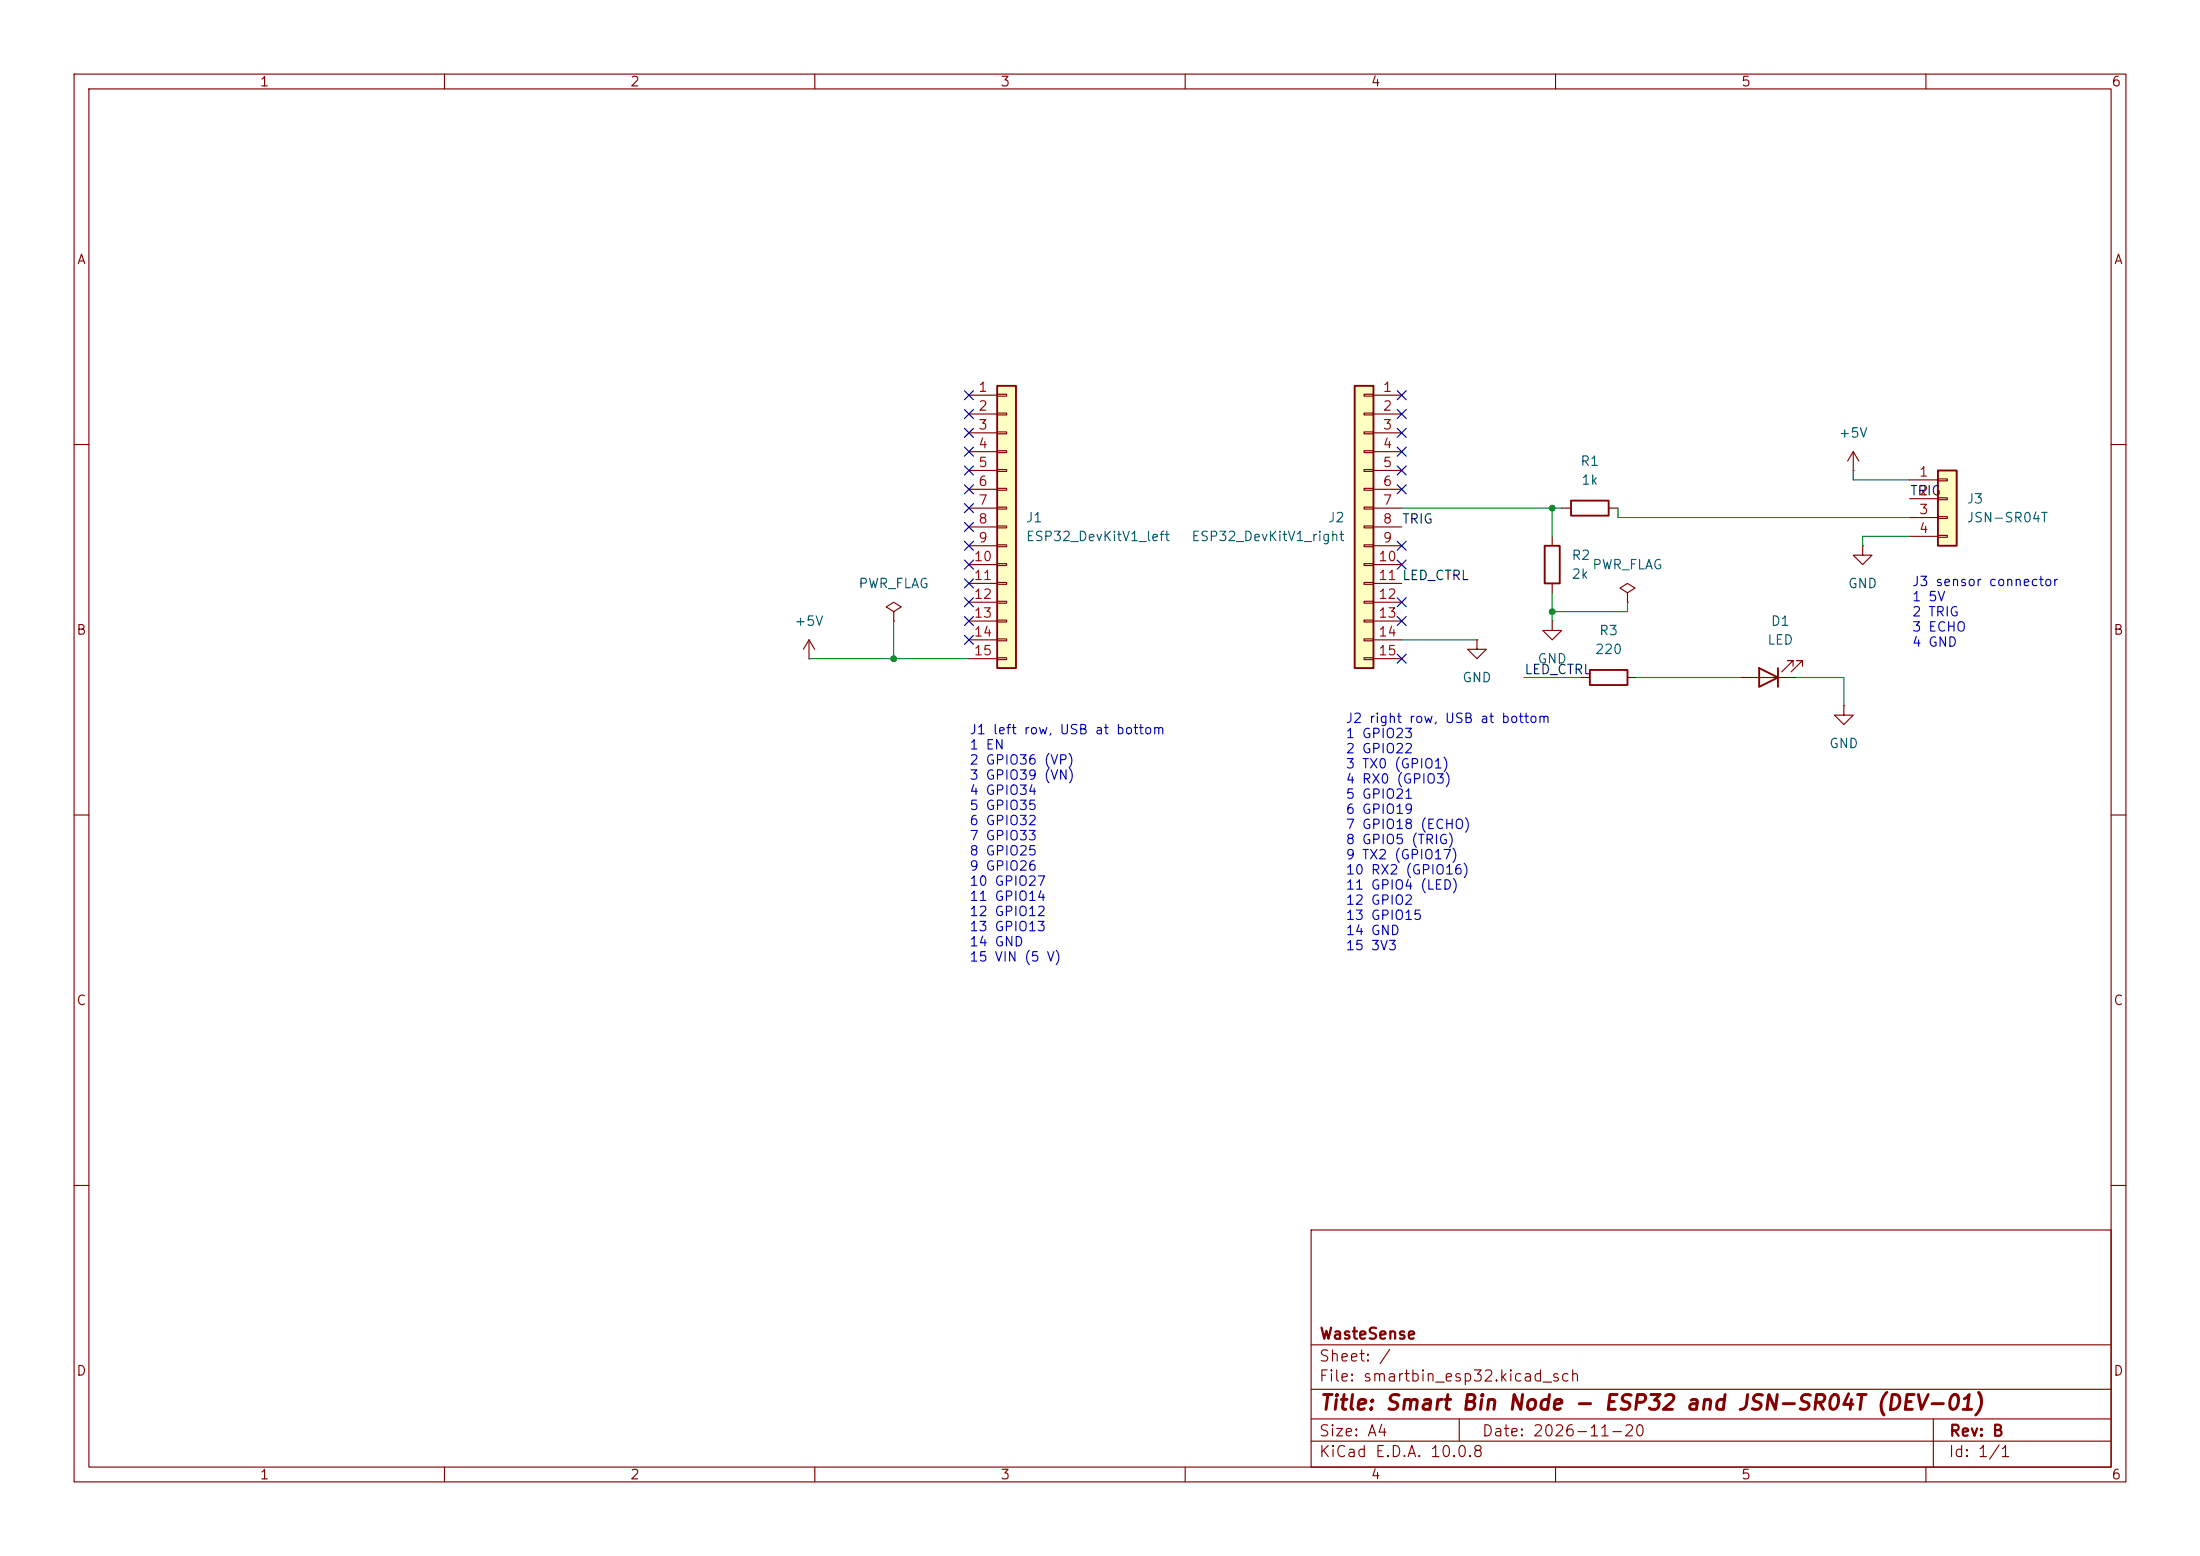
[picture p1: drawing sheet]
(kicad_sch
 (version 20260306)
 (generator "eeschema")
 (generator_version "10.0")
 (paper "A4")
 (title_block
  (title "Smart Bin Node - ESP32 and JSN-SR04T (DEV-01)")
  (date "2026-11-20")
  (rev "B")
  (company "WasteSense"))
 (lib_symbols
  (symbol "Connector_Generic:Conn_01x04"
   (pin_names
    (offset 1.016) (hide yes)) (exclude_from_sim no) (in_bom yes) (on_board yes)
   (in_pos_files yes)
   (duplicate_pin_numbers_are_jumpers no)
   (property "Reference" "J" (at 0 5.08 0) (show_name no) (do_not_autoplace no) (effects (font (size 1.27 1.27))))
   (property "Value" "Conn_01x04" (at 0 -7.62 0) (show_name no) (do_not_autoplace no) (effects (font (size 1.27 1.27))))
   (property "Footprint" "" (at 0 0 0) (show_name no) (do_not_autoplace no) (hide yes) (effects (font (size 1.27 1.27))))
   (property "Datasheet" "" (at 0 0 0) (show_name no) (do_not_autoplace no) (hide yes) (effects (font (size 1.27 1.27))))
   (property "Description" "Generic connector, single row, 01x04, script generated (kicad-library-utils/schlib/autogen/connector/)" (at 0 0 0) (show_name no) (do_not_autoplace no) (hide yes) (effects (font (size 1.27 1.27))))
   (symbol "Conn_01x04_1_1"
    (rectangle (start -1.27 3.81) (end 1.27 -6.35) (stroke (width 0.254) (type default)) (fill (type background)))
    (rectangle (start -1.27 2.667) (end 0 2.413) (stroke (width 0.1524) (type default)) (fill (type none)))
    (rectangle (start -1.27 0.127) (end 0 -0.127) (stroke (width 0.1524) (type default)) (fill (type none)))
    (rectangle (start -1.27 -2.413) (end 0 -2.667) (stroke (width 0.1524) (type default)) (fill (type none)))
    (rectangle (start -1.27 -4.953) (end 0 -5.207) (stroke (width 0.1524) (type default)) (fill (type none)))
    (pin passive line (at -5.08 2.54 0) (length 3.81) (name "Pin_1" (effects (font (size 1.27 1.27)))) (number "1" (effects (font (size 1.27 1.27)))))
    (pin passive line (at -5.08 0 0) (length 3.81) (name "Pin_2" (effects (font (size 1.27 1.27)))) (number "2" (effects (font (size 1.27 1.27)))))
    (pin passive line (at -5.08 -2.54 0) (length 3.81) (name "Pin_3" (effects (font (size 1.27 1.27)))) (number "3" (effects (font (size 1.27 1.27)))))
    (pin passive line (at -5.08 -5.08 0) (length 3.81) (name "Pin_4" (effects (font (size 1.27 1.27)))) (number "4" (effects (font (size 1.27 1.27))))))
   (embedded_fonts no))
  (symbol "Connector_Generic:Conn_01x15"
   (pin_names
    (offset 1.016) (hide yes)) (exclude_from_sim no) (in_bom yes) (on_board yes)
   (in_pos_files yes)
   (duplicate_pin_numbers_are_jumpers no)
   (property "Reference" "J" (at 0 20.32 0) (show_name no) (do_not_autoplace no) (effects (font (size 1.27 1.27))))
   (property "Value" "Conn_01x15" (at 0 -20.32 0) (show_name no) (do_not_autoplace no) (effects (font (size 1.27 1.27))))
   (property "Footprint" "" (at 0 0 0) (show_name no) (do_not_autoplace no) (hide yes) (effects (font (size 1.27 1.27))))
   (property "Datasheet" "" (at 0 0 0) (show_name no) (do_not_autoplace no) (hide yes) (effects (font (size 1.27 1.27))))
   (property "Description" "Generic connector, single row, 01x15, script generated (kicad-library-utils/schlib/autogen/connector/)" (at 0 0 0) (show_name no) (do_not_autoplace no) (hide yes) (effects (font (size 1.27 1.27))))
   (symbol "Conn_01x15_1_1"
    (rectangle (start -1.27 19.05) (end 1.27 -19.05) (stroke (width 0.254) (type default)) (fill (type background)))
    (rectangle (start -1.27 17.907) (end 0 17.653) (stroke (width 0.1524) (type default)) (fill (type none)))
    (rectangle (start -1.27 15.367) (end 0 15.113) (stroke (width 0.1524) (type default)) (fill (type none)))
    (rectangle (start -1.27 12.827) (end 0 12.573) (stroke (width 0.1524) (type default)) (fill (type none)))
    (rectangle (start -1.27 10.287) (end 0 10.033) (stroke (width 0.1524) (type default)) (fill (type none)))
    (rectangle (start -1.27 7.747) (end 0 7.493) (stroke (width 0.1524) (type default)) (fill (type none)))
    (rectangle (start -1.27 5.207) (end 0 4.953) (stroke (width 0.1524) (type default)) (fill (type none)))
    (rectangle (start -1.27 2.667) (end 0 2.413) (stroke (width 0.1524) (type default)) (fill (type none)))
    (rectangle (start -1.27 0.127) (end 0 -0.127) (stroke (width 0.1524) (type default)) (fill (type none)))
    (rectangle (start -1.27 -2.413) (end 0 -2.667) (stroke (width 0.1524) (type default)) (fill (type none)))
    (rectangle (start -1.27 -4.953) (end 0 -5.207) (stroke (width 0.1524) (type default)) (fill (type none)))
    (rectangle (start -1.27 -7.493) (end 0 -7.747) (stroke (width 0.1524) (type default)) (fill (type none)))
    (rectangle (start -1.27 -10.033) (end 0 -10.287) (stroke (width 0.1524) (type default)) (fill (type none)))
    (rectangle (start -1.27 -12.573) (end 0 -12.827) (stroke (width 0.1524) (type default)) (fill (type none)))
    (rectangle (start -1.27 -15.113) (end 0 -15.367) (stroke (width 0.1524) (type default)) (fill (type none)))
    (rectangle (start -1.27 -17.653) (end 0 -17.907) (stroke (width 0.1524) (type default)) (fill (type none)))
    (pin passive line (at -5.08 17.78 0) (length 3.81) (name "Pin_1" (effects (font (size 1.27 1.27)))) (number "1" (effects (font (size 1.27 1.27)))))
    (pin passive line (at -5.08 15.24 0) (length 3.81) (name "Pin_2" (effects (font (size 1.27 1.27)))) (number "2" (effects (font (size 1.27 1.27)))))
    (pin passive line (at -5.08 12.7 0) (length 3.81) (name "Pin_3" (effects (font (size 1.27 1.27)))) (number "3" (effects (font (size 1.27 1.27)))))
    (pin passive line (at -5.08 10.16 0) (length 3.81) (name "Pin_4" (effects (font (size 1.27 1.27)))) (number "4" (effects (font (size 1.27 1.27)))))
    (pin passive line (at -5.08 7.62 0) (length 3.81) (name "Pin_5" (effects (font (size 1.27 1.27)))) (number "5" (effects (font (size 1.27 1.27)))))
    (pin passive line (at -5.08 5.08 0) (length 3.81) (name "Pin_6" (effects (font (size 1.27 1.27)))) (number "6" (effects (font (size 1.27 1.27)))))
    (pin passive line (at -5.08 2.54 0) (length 3.81) (name "Pin_7" (effects (font (size 1.27 1.27)))) (number "7" (effects (font (size 1.27 1.27)))))
    (pin passive line (at -5.08 0 0) (length 3.81) (name "Pin_8" (effects (font (size 1.27 1.27)))) (number "8" (effects (font (size 1.27 1.27)))))
    (pin passive line (at -5.08 -2.54 0) (length 3.81) (name "Pin_9" (effects (font (size 1.27 1.27)))) (number "9" (effects (font (size 1.27 1.27)))))
    (pin passive line (at -5.08 -5.08 0) (length 3.81) (name "Pin_10" (effects (font (size 1.27 1.27)))) (number "10" (effects (font (size 1.27 1.27)))))
    (pin passive line (at -5.08 -7.62 0) (length 3.81) (name "Pin_11" (effects (font (size 1.27 1.27)))) (number "11" (effects (font (size 1.27 1.27)))))
    (pin passive line (at -5.08 -10.16 0) (length 3.81) (name "Pin_12" (effects (font (size 1.27 1.27)))) (number "12" (effects (font (size 1.27 1.27)))))
    (pin passive line (at -5.08 -12.7 0) (length 3.81) (name "Pin_13" (effects (font (size 1.27 1.27)))) (number "13" (effects (font (size 1.27 1.27)))))
    (pin passive line (at -5.08 -15.24 0) (length 3.81) (name "Pin_14" (effects (font (size 1.27 1.27)))) (number "14" (effects (font (size 1.27 1.27)))))
    (pin passive line (at -5.08 -17.78 0) (length 3.81) (name "Pin_15" (effects (font (size 1.27 1.27)))) (number "15" (effects (font (size 1.27 1.27))))))
   (embedded_fonts no))
  (symbol "Device:LED"
   (pin_numbers (hide yes))
   (pin_names
    (offset 1.016) (hide yes)) (exclude_from_sim no) (in_bom yes) (on_board yes)
   (in_pos_files yes)
   (duplicate_pin_numbers_are_jumpers no)
   (property "Reference" "D" (at 0 2.54 0) (show_name no) (do_not_autoplace no) (effects (font (size 1.27 1.27))))
   (property "Value" "LED" (at 0 -2.54 0) (show_name no) (do_not_autoplace no) (effects (font (size 1.27 1.27))))
   (property "Footprint" "" (at 0 0 0) (show_name no) (do_not_autoplace no) (hide yes) (effects (font (size 1.27 1.27))))
   (property "Datasheet" "" (at 0 0 0) (show_name no) (do_not_autoplace no) (hide yes) (effects (font (size 1.27 1.27))))
   (property "Description" "Light emitting diode" (at 0 0 0) (show_name no) (do_not_autoplace no) (hide yes) (effects (font (size 1.27 1.27))))
   (property "Sim.Pins" "1=K 2=A" (at 0 0 0) (show_name no) (do_not_autoplace no) (hide yes) (effects (font (size 1.27 1.27))))
   (symbol "LED_0_1"
    (polyline (pts (xy -3.048 -0.762) (xy -4.572 -2.286) (xy -3.81 -2.286) (xy -4.572 -2.286) (xy -4.572 -1.524)) (stroke (width 0) (type default)) (fill (type none)))
    (polyline (pts (xy -1.778 -0.762) (xy -3.302 -2.286) (xy -2.54 -2.286) (xy -3.302 -2.286) (xy -3.302 -1.524)) (stroke (width 0) (type default)) (fill (type none)))
    (polyline (pts (xy -1.27 0) (xy 1.27 0)) (stroke (width 0) (type default)) (fill (type none)))
    (polyline (pts (xy -1.27 -1.27) (xy -1.27 1.27)) (stroke (width 0.254) (type default)) (fill (type none)))
    (polyline (pts (xy 1.27 -1.27) (xy 1.27 1.27) (xy -1.27 0) (xy 1.27 -1.27)) (stroke (width 0.254) (type default)) (fill (type none))))
   (symbol "LED_1_1"
    (pin passive line (at -3.81 0 0) (length 2.54) (name "K" (effects (font (size 1.27 1.27)))) (number "1" (effects (font (size 1.27 1.27)))))
    (pin passive line (at 3.81 0 180) (length 2.54) (name "A" (effects (font (size 1.27 1.27)))) (number "2" (effects (font (size 1.27 1.27))))))
   (embedded_fonts no))
  (symbol "Device:R"
   (pin_numbers (hide yes))
   (pin_names
    (offset 0)) (exclude_from_sim no) (in_bom yes) (on_board yes)
   (in_pos_files yes)
   (duplicate_pin_numbers_are_jumpers no)
   (property "Reference" "R" (at 2.032 0 90) (show_name no) (do_not_autoplace no) (effects (font (size 1.27 1.27))))
   (property "Value" "R" (at 0 0 90) (show_name no) (do_not_autoplace no) (effects (font (size 1.27 1.27))))
   (property "Footprint" "" (at -1.778 0 90) (show_name no) (do_not_autoplace no) (hide yes) (effects (font (size 1.27 1.27))))
   (property "Datasheet" "" (at 0 0 0) (show_name no) (do_not_autoplace no) (hide yes) (effects (font (size 1.27 1.27))))
   (property "Description" "Resistor" (at 0 0 0) (show_name no) (do_not_autoplace no) (hide yes) (effects (font (size 1.27 1.27))))
   (symbol "R_0_1"
    (rectangle (start -1.016 -2.54) (end 1.016 2.54) (stroke (width 0.254) (type default)) (fill (type none))))
   (symbol "R_1_1"
    (pin passive line (at 0 3.81 270) (length 1.27) (name "" (effects (font (size 1.27 1.27)))) (number "1" (effects (font (size 1.27 1.27)))))
    (pin passive line (at 0 -3.81 90) (length 1.27) (name "" (effects (font (size 1.27 1.27)))) (number "2" (effects (font (size 1.27 1.27))))))
   (embedded_fonts no))
  (symbol "power:+5V"
   (power global)
   (pin_numbers (hide yes))
   (pin_names
    (offset 0) (hide yes)) (exclude_from_sim no) (in_bom yes) (on_board yes)
   (in_pos_files yes)
   (duplicate_pin_numbers_are_jumpers no)
   (property "Reference" "#PWR" (at 0 -3.81 0) (show_name no) (do_not_autoplace no) (hide yes) (effects (font (size 1.27 1.27))))
   (property "Value" "+5V" (at 0 3.556 0) (show_name no) (do_not_autoplace no) (effects (font (size 1.27 1.27))))
   (property "Footprint" "" (at 0 0 0) (show_name no) (do_not_autoplace no) (hide yes) (effects (font (size 1.27 1.27))))
   (property "Datasheet" "" (at 0 0 0) (show_name no) (do_not_autoplace no) (hide yes) (effects (font (size 1.27 1.27))))
   (property "Description" "Power symbol creates a global label with name \"+5V\"" (at 0 0 0) (show_name no) (do_not_autoplace no) (hide yes) (effects (font (size 1.27 1.27))))
   (symbol "+5V_0_1"
    (polyline (pts (xy -0.762 1.27) (xy 0 2.54)) (stroke (width 0) (type default)) (fill (type none)))
    (polyline (pts (xy 0 2.54) (xy 0.762 1.27)) (stroke (width 0) (type default)) (fill (type none)))
    (polyline (pts (xy 0 0) (xy 0 2.54)) (stroke (width 0) (type default)) (fill (type none))))
   (symbol "+5V_1_1"
    (pin power_in line (at 0 0 90) (length 0) (name "" (effects (font (size 1.27 1.27)))) (number "1" (effects (font (size 1.27 1.27))))))
   (embedded_fonts no))
  (symbol "power:GND"
   (power global)
   (pin_numbers (hide yes))
   (pin_names
    (offset 0) (hide yes)) (exclude_from_sim no) (in_bom yes) (on_board yes)
   (in_pos_files yes)
   (duplicate_pin_numbers_are_jumpers no)
   (property "Reference" "#PWR" (at 0 -6.35 0) (show_name no) (do_not_autoplace no) (hide yes) (effects (font (size 1.27 1.27))))
   (property "Value" "GND" (at 0 -3.81 0) (show_name no) (do_not_autoplace no) (effects (font (size 1.27 1.27))))
   (property "Footprint" "" (at 0 0 0) (show_name no) (do_not_autoplace no) (hide yes) (effects (font (size 1.27 1.27))))
   (property "Datasheet" "" (at 0 0 0) (show_name no) (do_not_autoplace no) (hide yes) (effects (font (size 1.27 1.27))))
   (property "Description" "Power symbol creates a global label with name \"GND\" , ground" (at 0 0 0) (show_name no) (do_not_autoplace no) (hide yes) (effects (font (size 1.27 1.27))))
   (symbol "GND_0_1"
    (polyline (pts (xy 0 0) (xy 0 -1.27) (xy 1.27 -1.27) (xy 0 -2.54) (xy -1.27 -1.27) (xy 0 -1.27)) (stroke (width 0) (type default)) (fill (type none))))
   (symbol "GND_1_1"
    (pin power_in line (at 0 0 270) (length 0) (name "" (effects (font (size 1.27 1.27)))) (number "1" (effects (font (size 1.27 1.27))))))
   (embedded_fonts no))
  (symbol "power:PWR_FLAG"
   (power global)
   (pin_numbers (hide yes))
   (pin_names
    (offset 0) (hide yes)) (exclude_from_sim no) (in_bom yes) (on_board yes)
   (in_pos_files yes)
   (duplicate_pin_numbers_are_jumpers no)
   (property "Reference" "#FLG" (at 0 1.905 0) (show_name no) (do_not_autoplace no) (hide yes) (effects (font (size 1.27 1.27))))
   (property "Value" "PWR_FLAG" (at 0 3.81 0) (show_name no) (do_not_autoplace no) (effects (font (size 1.27 1.27))))
   (property "Footprint" "" (at 0 0 0) (show_name no) (do_not_autoplace no) (hide yes) (effects (font (size 1.27 1.27))))
   (property "Datasheet" "" (at 0 0 0) (show_name no) (do_not_autoplace no) (hide yes) (effects (font (size 1.27 1.27))))
   (property "Description" "Special symbol for telling ERC where power comes from" (at 0 0 0) (show_name no) (do_not_autoplace no) (hide yes) (effects (font (size 1.27 1.27))))
   (symbol "PWR_FLAG_0_0"
    (pin power_out line (at 0 0 90) (length 0) (name "" (effects (font (size 1.27 1.27)))) (number "1" (effects (font (size 1.27 1.27))))))
   (symbol "PWR_FLAG_0_1"
    (polyline (pts (xy 0 0) (xy 0 1.27) (xy -1.016 1.905) (xy 0 2.54) (xy 1.016 1.905) (xy 0 1.27)) (stroke (width 0) (type default)) (fill (type none))))
   (embedded_fonts no)))
 (text "J3 sensor connector\n1 5V\n2 TRIG\n3 ECHO\n4 GND"
  (exclude_from_sim no)
  (at 258.064 82.804 0)
  (effects (font (size 1.27 1.27)) (justify left)))
 (text "J2 right row, USB at bottom\n1 GPIO23\n2 GPIO22\n3 TX0 (GPIO1)\n4 RX0 (GPIO3)\n5 GPIO21\n6 GPIO19\n7 GPIO18 (ECHO)\n8 GPIO5 (TRIG)\n9 TX2 (GPIO17)\n10 RX2 (GPIO16)\n11 GPIO4 (LED)\n12 GPIO2\n13 GPIO15\n14 GND\n15 3V3"
  (exclude_from_sim no)
  (at 181.61 112.522 0)
  (effects (font (size 1.27 1.27)) (justify left)))
 (text "J1 left row, USB at bottom\n1 EN\n2 GPIO36 (VP)\n3 GPIO39 (VN)\n4 GPIO34\n5 GPIO35\n6 GPIO32\n7 GPIO33\n8 GPIO25\n9 GPIO26\n10 GPIO27\n11 GPIO14\n12 GPIO12\n13 GPIO13\n14 GND\n15 VIN (5 V)"
  (exclude_from_sim no)
  (at 130.81 114.046 0)
  (effects (font (size 1.27 1.27)) (justify left)))
 (junction
  (at 120.65 88.9)
  (diameter 0)
  (color 0 0 0 0))
 (junction
  (at 209.55 68.58)
  (diameter 0)
  (color 0 0 0 0))
 (junction
  (at 209.55 82.55)
  (diameter 0)
  (color 0 0 0 0))
 (no_connect
  (at 130.81 58.42))
 (no_connect
  (at 189.23 83.82))
 (no_connect
  (at 189.23 58.42))
 (no_connect
  (at 130.81 76.2))
 (no_connect
  (at 189.23 66.04))
 (no_connect
  (at 130.81 83.82))
 (no_connect
  (at 189.23 88.9))
 (no_connect
  (at 130.81 71.12))
 (no_connect
  (at 189.23 76.2))
 (no_connect
  (at 189.23 55.88))
 (no_connect
  (at 189.23 63.5))
 (no_connect
  (at 189.23 81.28))
 (no_connect
  (at 189.23 73.66))
 (no_connect
  (at 130.81 55.88))
 (no_connect
  (at 130.81 53.34))
 (no_connect
  (at 130.81 86.36))
 (no_connect
  (at 130.81 63.5))
 (no_connect
  (at 130.81 68.58))
 (no_connect
  (at 189.23 53.34))
 (no_connect
  (at 130.81 60.96))
 (no_connect
  (at 130.81 81.28))
 (no_connect
  (at 130.81 78.74))
 (no_connect
  (at 130.81 73.66))
 (no_connect
  (at 130.81 66.04))
 (no_connect
  (at 189.23 60.96))
 (wire
  (pts (xy 218.44 69.85) (xy 218.44 68.58))
  (stroke (width 0) (type default)))
 (wire
  (pts (xy 219.71 82.55) (xy 209.55 82.55))
  (stroke (width 0) (type default)))
 (wire
  (pts (xy 242.57 91.44) (xy 248.92 91.44))
  (stroke (width 0) (type default)))
 (wire
  (pts (xy 189.23 68.58) (xy 209.55 68.58))
  (stroke (width 0) (type default)))
 (wire
  (pts (xy 257.81 69.85) (xy 218.44 69.85))
  (stroke (width 0) (type default)))
 (wire
  (pts (xy 219.71 81.28) (xy 219.71 82.55))
  (stroke (width 0) (type default)))
 (wire
  (pts (xy 109.22 88.9) (xy 120.65 88.9))
  (stroke (width 0) (type default)))
 (wire
  (pts (xy 257.81 72.39) (xy 251.46 72.39))
  (stroke (width 0) (type default)))
 (wire
  (pts (xy 248.92 91.44) (xy 248.92 95.25))
  (stroke (width 0) (type default)))
 (wire
  (pts (xy 209.55 80.01) (xy 209.55 82.55))
  (stroke (width 0) (type default)))
 (wire
  (pts (xy 220.98 91.44) (xy 234.95 91.44))
  (stroke (width 0) (type default)))
 (wire
  (pts (xy 257.81 64.77) (xy 250.19 64.77))
  (stroke (width 0) (type default)))
 (wire
  (pts (xy 189.23 86.36) (xy 199.39 86.36))
  (stroke (width 0) (type default)))
 (wire
  (pts (xy 120.65 83.82) (xy 120.65 88.9))
  (stroke (width 0) (type default)))
 (wire
  (pts (xy 205.74 91.44) (xy 213.36 91.44))
  (stroke (width 0) (type default)))
 (wire
  (pts (xy 209.55 68.58) (xy 209.55 72.39))
  (stroke (width 0) (type default)))
 (wire
  (pts (xy 209.55 82.55) (xy 209.55 83.82))
  (stroke (width 0) (type default)))
 (wire
  (pts (xy 250.19 64.77) (xy 250.19 63.5))
  (stroke (width 0) (type default)))
 (wire
  (pts (xy 209.55 68.58) (xy 210.82 68.58))
  (stroke (width 0) (type default)))
 (wire
  (pts (xy 251.46 72.39) (xy 251.46 73.66))
  (stroke (width 0) (type default)))
 (wire
  (pts (xy 120.65 88.9) (xy 130.81 88.9))
  (stroke (width 0) (type default)))
 (label "TRIG"
  (at 189.23 71.12 0)
  (effects (font (size 1.27 1.27)) (justify left bottom)))
 (label "LED_CTRL"
  (at 189.23 78.74 0)
  (effects (font (size 1.27 1.27)) (justify left bottom)))
 (label "TRIG"
  (at 257.81 67.31 0)
  (effects (font (size 1.27 1.27)) (justify left bottom)))
 (label "LED_CTRL"
  (at 205.74 91.44 0)
  (effects (font (size 1.27 1.27)) (justify left bottom)))
 (symbol
  (lib_id "Device:R")
  (at 209.55 76.2 0)
  (unit 1)
  (body_style 1)
  (exclude_from_sim no)
  (in_bom yes)
  (on_board yes)
  (in_pos_files yes)
  (dnp no)
  (fields_autoplaced yes)
  (property "Reference" "R2" (at 212.09 74.9299 0) (show_name no) (do_not_autoplace no) (effects (font (size 1.27 1.27)) (justify left)))
  (property "Value" "2k" (at 212.09 77.4699 0) (show_name no) (do_not_autoplace no) (effects (font (size 1.27 1.27)) (justify left)))
  (property "Footprint" "" (at 207.772 76.2 90) (hide yes) (show_name no) (do_not_autoplace no) (effects (font (size 1.27 1.27))))
  (property "Datasheet" "" (at 209.55 76.2 0) (hide yes) (show_name no) (do_not_autoplace no) (effects (font (size 1.27 1.27))))
  (property "Description" "Resistor" (at 209.55 76.2 0) (hide yes) (show_name no) (do_not_autoplace no) (effects (font (size 1.27 1.27))))
  (pin "1")
  (pin "2"))
 (symbol
  (lib_id "power:GND")
  (at 248.92 95.25 0)
  (unit 1)
  (body_style 1)
  (exclude_from_sim no)
  (in_bom yes)
  (on_board yes)
  (in_pos_files yes)
  (dnp no)
  (fields_autoplaced yes)
  (property "Reference" "#PWR06" (at 248.92 101.6 0) (hide yes) (show_name no) (do_not_autoplace no) (effects (font (size 1.27 1.27))))
  (property "Value" "GND" (at 248.92 100.33 0) (show_name no) (do_not_autoplace no) (effects (font (size 1.27 1.27))))
  (property "Footprint" "" (at 248.92 95.25 0) (hide yes) (show_name no) (do_not_autoplace no) (effects (font (size 1.27 1.27))))
  (property "Datasheet" "" (at 248.92 95.25 0) (hide yes) (show_name no) (do_not_autoplace no) (effects (font (size 1.27 1.27))))
  (property "Description" "Power symbol creates a global label with name \"GND\" , ground" (at 248.92 95.25 0) (hide yes) (show_name no) (do_not_autoplace no) (effects (font (size 1.27 1.27))))
  (pin "1"))
 (symbol
  (lib_id "Device:R")
  (at 217.17 91.44 90)
  (unit 1)
  (body_style 1)
  (exclude_from_sim no)
  (in_bom yes)
  (on_board yes)
  (in_pos_files yes)
  (dnp no)
  (fields_autoplaced yes)
  (property "Reference" "R3" (at 217.17 85.09 90) (show_name no) (do_not_autoplace no) (effects (font (size 1.27 1.27))))
  (property "Value" "220" (at 217.17 87.63 90) (show_name no) (do_not_autoplace no) (effects (font (size 1.27 1.27))))
  (property "Footprint" "" (at 217.17 93.218 90) (hide yes) (show_name no) (do_not_autoplace no) (effects (font (size 1.27 1.27))))
  (property "Datasheet" "" (at 217.17 91.44 0) (hide yes) (show_name no) (do_not_autoplace no) (effects (font (size 1.27 1.27))))
  (property "Description" "Resistor" (at 217.17 91.44 0) (hide yes) (show_name no) (do_not_autoplace no) (effects (font (size 1.27 1.27))))
  (pin "1")
  (pin "2"))
 (symbol
  (lib_id "power:PWR_FLAG")
  (at 219.71 81.28 0)
  (unit 1)
  (body_style 1)
  (exclude_from_sim no)
  (in_bom yes)
  (on_board yes)
  (in_pos_files yes)
  (dnp no)
  (fields_autoplaced yes)
  (property "Reference" "#FLG01" (at 219.71 79.375 0) (hide yes) (show_name no) (do_not_autoplace no) (effects (font (size 1.27 1.27))))
  (property "Value" "PWR_FLAG" (at 219.71 76.2 0) (show_name no) (do_not_autoplace no) (effects (font (size 1.27 1.27))))
  (property "Footprint" "" (at 219.71 81.28 0) (hide yes) (show_name no) (do_not_autoplace no) (effects (font (size 1.27 1.27))))
  (property "Datasheet" "" (at 219.71 81.28 0) (hide yes) (show_name no) (do_not_autoplace no) (effects (font (size 1.27 1.27))))
  (property "Description" "Special symbol for telling ERC where power comes from" (at 219.71 81.28 0) (hide yes) (show_name no) (do_not_autoplace no) (effects (font (size 1.27 1.27))))
  (pin "1"))
 (symbol
  (lib_id "power:+5V")
  (at 250.19 63.5 0)
  (unit 1)
  (body_style 1)
  (exclude_from_sim no)
  (in_bom yes)
  (on_board yes)
  (in_pos_files yes)
  (dnp no)
  (fields_autoplaced yes)
  (property "Reference" "#PWR02" (at 250.19 67.31 0) (hide yes) (show_name no) (do_not_autoplace no) (effects (font (size 1.27 1.27))))
  (property "Value" "+5V" (at 250.19 58.42 0) (show_name no) (do_not_autoplace no) (effects (font (size 1.27 1.27))))
  (property "Footprint" "" (at 250.19 63.5 0) (hide yes) (show_name no) (do_not_autoplace no) (effects (font (size 1.27 1.27))))
  (property "Datasheet" "" (at 250.19 63.5 0) (hide yes) (show_name no) (do_not_autoplace no) (effects (font (size 1.27 1.27))))
  (property "Description" "Power symbol creates a global label with name \"+5V\"" (at 250.19 63.5 0) (hide yes) (show_name no) (do_not_autoplace no) (effects (font (size 1.27 1.27))))
  (pin "1"))
 (symbol
  (lib_id "power:GND")
  (at 251.46 73.66 0)
  (unit 1)
  (body_style 1)
  (exclude_from_sim no)
  (in_bom yes)
  (on_board yes)
  (in_pos_files yes)
  (dnp no)
  (fields_autoplaced yes)
  (property "Reference" "#PWR04" (at 251.46 80.01 0) (hide yes) (show_name no) (do_not_autoplace no) (effects (font (size 1.27 1.27))))
  (property "Value" "GND" (at 251.46 78.74 0) (show_name no) (do_not_autoplace no) (effects (font (size 1.27 1.27))))
  (property "Footprint" "" (at 251.46 73.66 0) (hide yes) (show_name no) (do_not_autoplace no) (effects (font (size 1.27 1.27))))
  (property "Datasheet" "" (at 251.46 73.66 0) (hide yes) (show_name no) (do_not_autoplace no) (effects (font (size 1.27 1.27))))
  (property "Description" "Power symbol creates a global label with name \"GND\" , ground" (at 251.46 73.66 0) (hide yes) (show_name no) (do_not_autoplace no) (effects (font (size 1.27 1.27))))
  (pin "1"))
 (symbol
  (lib_id "power:GND")
  (at 209.55 83.82 0)
  (unit 1)
  (body_style 1)
  (exclude_from_sim no)
  (in_bom yes)
  (on_board yes)
  (in_pos_files yes)
  (dnp no)
  (fields_autoplaced yes)
  (property "Reference" "#PWR05" (at 209.55 90.17 0) (hide yes) (show_name no) (do_not_autoplace no) (effects (font (size 1.27 1.27))))
  (property "Value" "GND" (at 209.55 88.9 0) (show_name no) (do_not_autoplace no) (effects (font (size 1.27 1.27))))
  (property "Footprint" "" (at 209.55 83.82 0) (hide yes) (show_name no) (do_not_autoplace no) (effects (font (size 1.27 1.27))))
  (property "Datasheet" "" (at 209.55 83.82 0) (hide yes) (show_name no) (do_not_autoplace no) (effects (font (size 1.27 1.27))))
  (property "Description" "Power symbol creates a global label with name \"GND\" , ground" (at 209.55 83.82 0) (hide yes) (show_name no) (do_not_autoplace no) (effects (font (size 1.27 1.27))))
  (pin "1"))
 (symbol
  (lib_id "power:+5V")
  (at 109.22 88.9 0)
  (unit 1)
  (body_style 1)
  (exclude_from_sim no)
  (in_bom yes)
  (on_board yes)
  (in_pos_files yes)
  (dnp no)
  (fields_autoplaced yes)
  (property "Reference" "#PWR01" (at 109.22 92.71 0) (hide yes) (show_name no) (do_not_autoplace no) (effects (font (size 1.27 1.27))))
  (property "Value" "+5V" (at 109.22 83.82 0) (show_name no) (do_not_autoplace no) (effects (font (size 1.27 1.27))))
  (property "Footprint" "" (at 109.22 88.9 0) (hide yes) (show_name no) (do_not_autoplace no) (effects (font (size 1.27 1.27))))
  (property "Datasheet" "" (at 109.22 88.9 0) (hide yes) (show_name no) (do_not_autoplace no) (effects (font (size 1.27 1.27))))
  (property "Description" "Power symbol creates a global label with name \"+5V\"" (at 109.22 88.9 0) (hide yes) (show_name no) (do_not_autoplace no) (effects (font (size 1.27 1.27))))
  (pin "1"))
 (symbol
  (lib_id "Connector_Generic:Conn_01x04")
  (at 262.89 67.31 0)
  (unit 1)
  (body_style 1)
  (exclude_from_sim no)
  (in_bom yes)
  (on_board yes)
  (in_pos_files yes)
  (dnp no)
  (fields_autoplaced yes)
  (property "Reference" "J3" (at 265.43 67.3099 0) (show_name no) (do_not_autoplace no) (effects (font (size 1.27 1.27)) (justify left)))
  (property "Value" "JSN-SR04T" (at 265.43 69.8499 0) (show_name no) (do_not_autoplace no) (effects (font (size 1.27 1.27)) (justify left)))
  (property "Footprint" "" (at 262.89 67.31 0) (hide yes) (show_name no) (do_not_autoplace no) (effects (font (size 1.27 1.27))))
  (property "Datasheet" "" (at 262.89 67.31 0) (hide yes) (show_name no) (do_not_autoplace no) (effects (font (size 1.27 1.27))))
  (property "Description" "Generic connector, single row, 01x04, script generated (kicad-library-utils/schlib/autogen/connector/)" (at 262.89 67.31 0) (hide yes) (show_name no) (do_not_autoplace no) (effects (font (size 1.27 1.27))))
  (pin "2")
  (pin "4")
  (pin "3")
  (pin "1"))
 (symbol
  (lib_id "Device:R")
  (at 214.63 68.58 90)
  (unit 1)
  (body_style 1)
  (exclude_from_sim no)
  (in_bom yes)
  (on_board yes)
  (in_pos_files yes)
  (dnp no)
  (fields_autoplaced yes)
  (property "Reference" "R1" (at 214.63 62.23 90) (show_name no) (do_not_autoplace no) (effects (font (size 1.27 1.27))))
  (property "Value" "1k" (at 214.63 64.77 90) (show_name no) (do_not_autoplace no) (effects (font (size 1.27 1.27))))
  (property "Footprint" "" (at 214.63 70.358 90) (hide yes) (show_name no) (do_not_autoplace no) (effects (font (size 1.27 1.27))))
  (property "Datasheet" "" (at 214.63 68.58 0) (hide yes) (show_name no) (do_not_autoplace no) (effects (font (size 1.27 1.27))))
  (property "Description" "Resistor" (at 214.63 68.58 0) (hide yes) (show_name no) (do_not_autoplace no) (effects (font (size 1.27 1.27))))
  (pin "1")
  (pin "2"))
 (symbol
  (lib_id "Connector_Generic:Conn_01x15")
  (at 184.15 71.12 0)
  (mirror y)
  (unit 1)
  (body_style 1)
  (exclude_from_sim no)
  (in_bom yes)
  (on_board yes)
  (in_pos_files yes)
  (dnp no)
  (property "Reference" "J2" (at 181.61 69.8499 0) (show_name no) (do_not_autoplace no) (effects (font (size 1.27 1.27)) (justify left)))
  (property "Value" "ESP32_DevKitV1_right" (at 181.61 72.3899 0) (show_name no) (do_not_autoplace no) (effects (font (size 1.27 1.27)) (justify left)))
  (property "Footprint" "" (at 184.15 71.12 0) (hide yes) (show_name no) (do_not_autoplace no) (effects (font (size 1.27 1.27))))
  (property "Datasheet" "" (at 184.15 71.12 0) (hide yes) (show_name no) (do_not_autoplace no) (effects (font (size 1.27 1.27))))
  (property "Description" "Generic connector, single row, 01x15, script generated (kicad-library-utils/schlib/autogen/connector/)" (at 184.15 71.12 0) (hide yes) (show_name no) (do_not_autoplace no) (effects (font (size 1.27 1.27))))
  (pin "15")
  (pin "5")
  (pin "1")
  (pin "2")
  (pin "10")
  (pin "14")
  (pin "8")
  (pin "7")
  (pin "3")
  (pin "12")
  (pin "4")
  (pin "6")
  (pin "11")
  (pin "9")
  (pin "13"))
 (symbol
  (lib_id "Connector_Generic:Conn_01x15")
  (at 135.89 71.12 0)
  (unit 1)
  (body_style 1)
  (exclude_from_sim no)
  (in_bom yes)
  (on_board yes)
  (in_pos_files yes)
  (dnp no)
  (fields_autoplaced yes)
  (property "Reference" "J1" (at 138.43 69.8499 0) (show_name no) (do_not_autoplace no) (effects (font (size 1.27 1.27)) (justify left)))
  (property "Value" "ESP32_DevKitV1_left" (at 138.43 72.3899 0) (show_name no) (do_not_autoplace no) (effects (font (size 1.27 1.27)) (justify left)))
  (property "Footprint" "" (at 135.89 71.12 0) (hide yes) (show_name no) (do_not_autoplace no) (effects (font (size 1.27 1.27))))
  (property "Datasheet" "" (at 135.89 71.12 0) (hide yes) (show_name no) (do_not_autoplace no) (effects (font (size 1.27 1.27))))
  (property "Description" "Generic connector, single row, 01x15, script generated (kicad-library-utils/schlib/autogen/connector/)" (at 135.89 71.12 0) (hide yes) (show_name no) (do_not_autoplace no) (effects (font (size 1.27 1.27))))
  (pin "7")
  (pin "2")
  (pin "13")
  (pin "10")
  (pin "12")
  (pin "1")
  (pin "14")
  (pin "9")
  (pin "8")
  (pin "6")
  (pin "15")
  (pin "3")
  (pin "4")
  (pin "5")
  (pin "11"))
 (symbol
  (lib_id "Device:LED")
  (at 238.76 91.44 180)
  (unit 1)
  (body_style 1)
  (exclude_from_sim no)
  (in_bom yes)
  (on_board yes)
  (in_pos_files yes)
  (dnp no)
  (fields_autoplaced yes)
  (property "Reference" "D1" (at 240.3475 83.82 0) (show_name no) (do_not_autoplace no) (effects (font (size 1.27 1.27))))
  (property "Value" "LED" (at 240.3475 86.36 0) (show_name no) (do_not_autoplace no) (effects (font (size 1.27 1.27))))
  (property "Footprint" "" (at 238.76 91.44 0) (hide yes) (show_name no) (do_not_autoplace no) (effects (font (size 1.27 1.27))))
  (property "Datasheet" "" (at 238.76 91.44 0) (hide yes) (show_name no) (do_not_autoplace no) (effects (font (size 1.27 1.27))))
  (property "Description" "Light emitting diode" (at 238.76 91.44 0) (hide yes) (show_name no) (do_not_autoplace no) (effects (font (size 1.27 1.27))))
  (property "Sim.Pins" "1=K 2=A" (at 238.76 91.44 0) (hide yes) (show_name no) (do_not_autoplace no) (effects (font (size 1.27 1.27))))
  (pin "1")
  (pin "2"))
 (symbol
  (lib_id "power:PWR_FLAG")
  (at 120.65 83.82 0)
  (unit 1)
  (body_style 1)
  (exclude_from_sim no)
  (in_bom yes)
  (on_board yes)
  (in_pos_files yes)
  (dnp no)
  (fields_autoplaced yes)
  (property "Reference" "#FLG02" (at 120.65 81.915 0) (hide yes) (show_name no) (do_not_autoplace no) (effects (font (size 1.27 1.27))))
  (property "Value" "PWR_FLAG" (at 120.65 78.74 0) (show_name no) (do_not_autoplace no) (effects (font (size 1.27 1.27))))
  (property "Footprint" "" (at 120.65 83.82 0) (hide yes) (show_name no) (do_not_autoplace no) (effects (font (size 1.27 1.27))))
  (property "Datasheet" "" (at 120.65 83.82 0) (hide yes) (show_name no) (do_not_autoplace no) (effects (font (size 1.27 1.27))))
  (property "Description" "Special symbol for telling ERC where power comes from" (at 120.65 83.82 0) (hide yes) (show_name no) (do_not_autoplace no) (effects (font (size 1.27 1.27))))
  (pin "1"))
 (symbol
  (lib_id "power:GND")
  (at 199.39 86.36 0)
  (unit 1)
  (body_style 1)
  (exclude_from_sim no)
  (in_bom yes)
  (on_board yes)
  (in_pos_files yes)
  (dnp no)
  (fields_autoplaced yes)
  (property "Reference" "#PWR03" (at 199.39 92.71 0) (hide yes) (show_name no) (do_not_autoplace no) (effects (font (size 1.27 1.27))))
  (property "Value" "GND" (at 199.39 91.44 0) (show_name no) (do_not_autoplace no) (effects (font (size 1.27 1.27))))
  (property "Footprint" "" (at 199.39 86.36 0) (hide yes) (show_name no) (do_not_autoplace no) (effects (font (size 1.27 1.27))))
  (property "Datasheet" "" (at 199.39 86.36 0) (hide yes) (show_name no) (do_not_autoplace no) (effects (font (size 1.27 1.27))))
  (property "Description" "Power symbol creates a global label with name \"GND\" , ground" (at 199.39 86.36 0) (hide yes) (show_name no) (do_not_autoplace no) (effects (font (size 1.27 1.27))))
  (pin "1"))
 (sheet_instances
  (path ""
   (page "1")))
 (embedded_fonts no))
